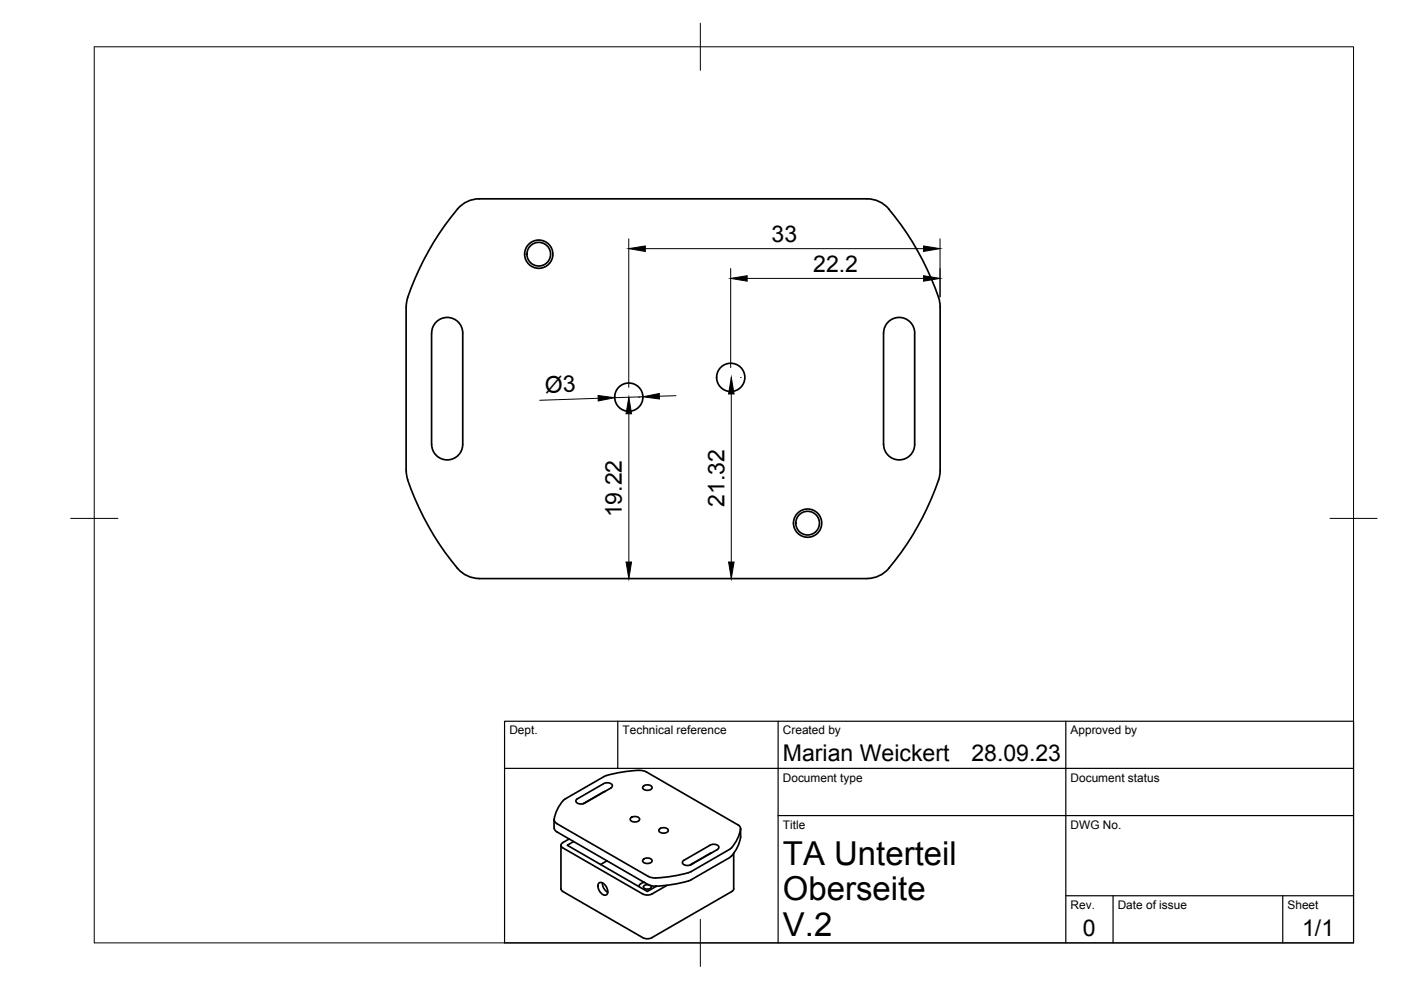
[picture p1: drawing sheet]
<svg xmlns="http://www.w3.org/2000/svg" width="297mm" height="210mm" viewBox="0 0 297 210" stroke-linecap="round" stroke-linejoin="round" font-family="sans-serif">
<!-- layer: Visible -->
<g fill="none" stroke="#000" stroke-width=".36">
<path d="M86.1 65v34.8M86.4 63.1a59.2 59.2 0 0 1 11.1-19.3 6 6 0 0 1 4.1-1.6h82.2a6 6 0 0 1 4.7 2.1 60.9 60.9 0 0 1 10.5 18.8M86.5 63.1l-.4 1.9M91.5 70.6v23.6M91.5 70.6a3.3 3.3 0 0 1 3.3-3.3 3.3 3.3 0 0 1 3.3 3.3v23.6a3.3 3.3 0 0 1-3.3 3.3 3.3 3.3 0 0 1-3.3-3.3M187.3 70.6v23.6M187.3 70.6a3.3 3.3 0 0 1 3.3-3.3 3.3 3.3 0 0 1 3.3 3.3v23.6a3.3 3.3 0 0 1-3.3 3.3 3.3 3.3 0 0 1-3.3-3.3M199 63.1l.3 1.9v34.8l-.3 1.9M86.1 99.8l.4 1.9M86.4 101.7a60.3 60.3 0 0 0 10.6 18.8M199 101.7a60.3 60.3 0 0 1-10.6 18.8M97 120.5a6 6 0 0 0 4.6 2.2h82.2a6.1 6.1 0 0 0 4.7-2.2"/>
<path d="M117.5 173.8v1.8M117.5 175.6l.1 .4 .5 .4M118.1 174.6l19.7 11.4a16.5 16.5 0 0 0 6.5-.6l2.2-.6M118.1 176.4l19.3 11.2M118.9 179.2v9.3M119.8 169.4a6.9 6.9 0 0 0-2.3 4.6l.6 .6M120.7 177.9l-1.7 1v.6l.3 .2 17 9.9M121.6 178.4l-1.3 .8 16.9 9.8 2-1.1M122.4 169.4l-.3 .4a1.29 1.29 0 0 0 1.9 .5M128.3 167.8l-4.7 2.6M128.5 164.4l-8.7 5M129.5 167.1l.3-.5a1.29 1.29 0 0 0-1.8-.5l-5.6 3.3"/>
<path d="M129.5 167.1l-5.5 3.2M133.7 173.5a1.25 1.25 0 0 1 1.9 .2 1.16 1.16 0 0 1-2 0zM135.5 163.3a31.7 31.7 0 0 0-7 1.1M135.5 163.3l.8 .1 .8 .3 19.3 11.2a.89 .89 0 0 1 .6 .9 7.4 7.4 0 0 1-2.3 4.3l-8.2 4.7M136.3 166.8a1.25 1.25 0 0 1 2 .2 1.16 1.16 0 0 1-2.1 0zM139.8 175.8a1.25 1.25 0 0 1 1.9 .3 1.16 1.16 0 0 1-2 0zM150.5 179.2l-5.5 3.2M150.6 179.2a1.29 1.29 0 0 1 1.8 .4l-.3 .5-5.6 3.2a1.29 1.29 0 0 1-1.8-.4l.3-.5M157 175.7v1.7a7.5 7.5 0 0 1-1.9 4.1M118.9 188.5l.4 .5 17 9.8M127 187.2a1.29 1.29 0 0 1 1.7 1 1.14 1.14 0 0 1-.3 1.6 1.85 1.85 0 0 1-1.4-2.6zM127.7 187.2a2.27 2.27 0 0 0 1.2 2"/>
<path d="M128.7 182.5l-1.4 .8M136.3 182.3a1.25 1.25 0 0 1 2 .2 1.16 1.16 0 0 1-2.1 0zM136.6 187a1.37 1.37 0 0 0-1.2 .9M137.5 187.6h-.3a.59 .59 0 0 0-.7 .7l.8 .2a.51 .51 0 0 0 .6-.2 .51 .51 0 0 0 0-.6M139.1 187.9h.1M141.4 187.7l-3.5 2-.9 .1-.7-.3M146.8 183.1h.1M150.5 180.9l-4.3 2.5M150.9 180.8l-.3 .1M154.7 181.8l-8.2 4.8a23.5 23.5 0 0 1-8.3 1.2l-.8-.2M155.1 181.5l-.4 .3M155.6 180.9v7.6"/>
<path d="M155.6 188.5l-.4 .5-17 9.8-.7 .2-1.2-.2"/>
<circle cx="114.2" cy="53.9" r="2.51"/>
<circle cx="114.2" cy="53.9" r="3"/>
<circle cx="133.3" cy="84.2" r="3"/>
<circle cx="154.9" cy="80" r="3"/>
<circle cx="171.2" cy="110.9" r="2.51"/>
<circle cx="171.2" cy="110.9" r="3"/>
</g>
<!-- layer: BORDER -->
<path d="M20 9.9h267v190h-267zM148.5 4.9v10M15 109.9h10M282 109.9h10M148.5 194.9v10" fill="none" stroke="#000" stroke-width=".21"/>
<!-- layer: TITLEBLOCK -->
<path d="M107 152.9h180v47h-180zM131 152.9v10M165 152.9v47M226 152.9v47M107 162.9h180M165 172.9h122M226 189.9h61M236 189.9v10M272 189.9v10" fill="none" stroke="#000" stroke-width=".25"/>
<!-- layer: FD_Dimensions -->
<path d="M133.3 50.6v31.5M136.8 52.7h59M154.9 56.9v21M158.4 59h37.4M199.3 50.6v12.3M126.8 84.4l-12.4 .5M133.3 87.7v31.5M135.4 84.2h.1M136.3 84.1l-6 .2M143.3 83.9l-3.5 .1M155 83.5v35.7M157 80h.1" fill="none" stroke="#000" stroke-width=".21"/>
<path d="M133.3 52.7l3.5-.6v1.2zM154.9 59l3.5-.5v1.1zM195.8 58.5l3.5 .5-3.5 .6zM195.8 52.1l3.5 .6-3.5 .6zM126.8 83.9l3.5 .4-3.5 .7zM133.3 84.2l.6 3.5h-1.2zM136.3 84.1l3.5-.7v1.2zM155 80l.6 3.5h-1.1zM132.7 119.2h1.2l-.6 3.5zM154.5 119.2h1.1l-.6 3.5z" fill="#000" stroke="#000" stroke-width=".21"/>
<g font-size="7">
<text x="166" y="183.4">TA Unterteil</text>
<text x="166" y="190.9">Oberseite</text>
<text x="166" y="198.4">V.2</text>
</g>
<g font-size="4.9">
<text x="163.6" y="51.3">33</text>
<text x="172.4" y="57.6">22.2</text>
<text x="115.6" y="83.3" transform="rotate(-2 115.6 83.3)">Ø3</text>
<text x="153.6" y="107.4" transform="rotate(-90 153.6 107.4)">21.32</text>
<text x="131.9" y="109.7" transform="rotate(-90 131.9 109.7)">19.22</text>
<text x="166" y="161.4">Marian Weickert</text>
<text x="206" y="161.4">28.09.23</text>
<text x="229.6" y="198.6">0</text>
<text x="276.1" y="198.6">1/1</text>
</g>
<g font-size="2.5">
<text x="108" y="155.7">Dept.</text>
<text x="132" y="155.7">Technical reference</text>
<text x="166" y="155.7">Created by</text>
<text x="227" y="155.7">Approved by</text>
<text x="166" y="165.7">Document type</text>
<text x="227" y="165.7">Document status</text>
<text x="166" y="175.7">Title</text>
<text x="227" y="175.7">DWG No.</text>
<text x="227" y="192.7">Rev.</text>
<text x="237" y="192.7">Date of issue</text>
<text x="273" y="192.7">Sheet</text>
</g>
</svg>
